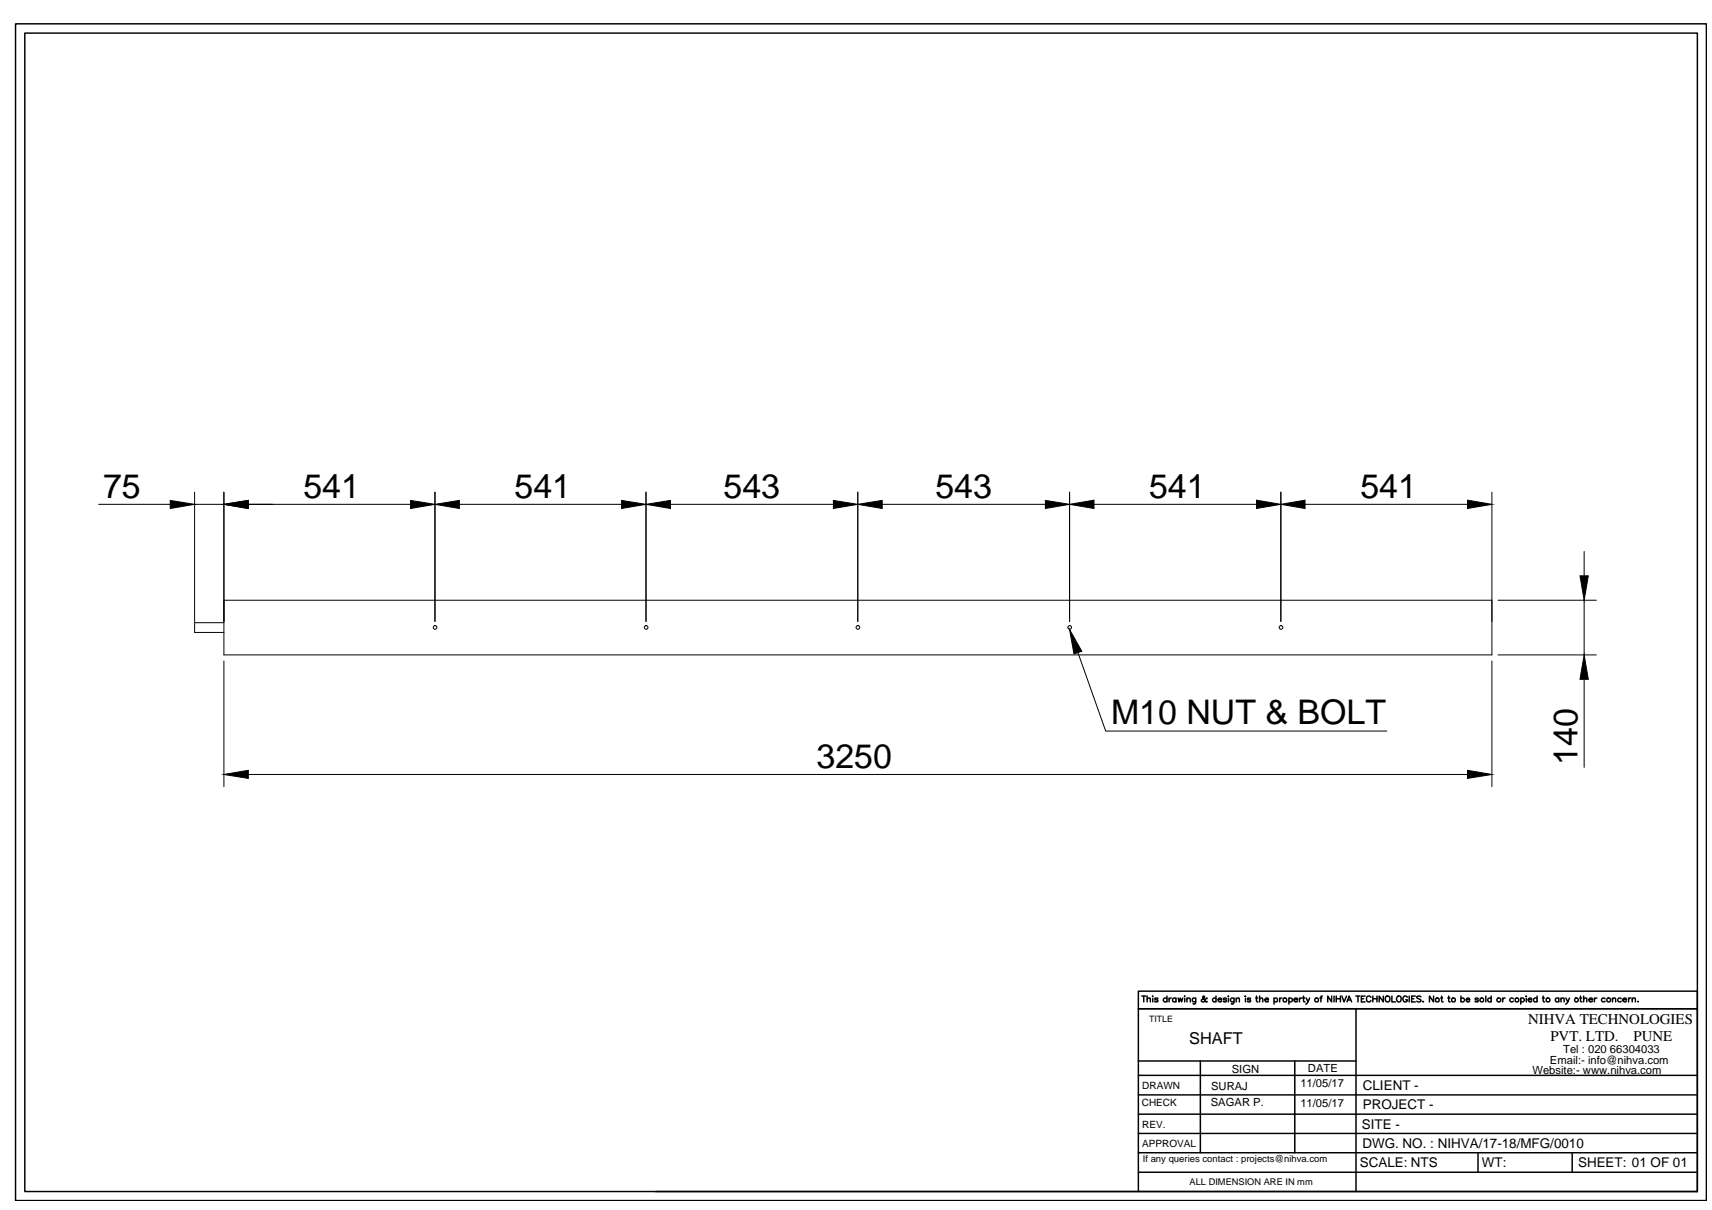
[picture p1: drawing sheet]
<svg xmlns="http://www.w3.org/2000/svg" width="297mm" height="210mm" viewBox="0 0 297 210" stroke-linecap="round" stroke-linejoin="round" font-family="sans-serif">
<!-- layer: 0 -->
<g fill="none" stroke="#000" stroke-width=".17">
<path d="M17.1 87.5h12.4M33.8 85.4v22.4M33.8 87.5h5M38.8 85.4v28.2h220.1v-28.2M43.1 87.5h28.1M75.5 85.4v22.4M79.7 87.5h28.2M112.1 85.4v22.4M116.3 87.5h28.3M148.8 85.4v22.4M153.1 87.5h28.3M185.6 85.4v22.4"/>
<path d="M189.8 87.5h28.2M222.2 85.4v22.4M226.4 87.5h28.2M274.9 95.7v4.2M38.8 104.1h220.1M38.8 114.7v21.8M38.8 108h-5v1.7h5M187 113.2l4.8 13.6h48.8M258.9 114.7v21.8M259.9 104.1h17.1M259.9 113.6h17.1M274.9 104.1v9.5"/>
<path d="M274.9 117.8v15.3M43.1 134.4h211.5"/>
<circle cx="75.5" cy="108.8" r=".32"/>
<circle cx="112.1" cy="108.8" r=".32"/>
<circle cx="148.9" cy="108.8" r=".32"/>
<circle cx="185.6" cy="108.8" r=".32"/>
<circle cx="222.3" cy="108.8" r=".32"/>
</g>
<g fill="#000" stroke="#000" stroke-width=".17">
<path d="M29.5 86.8l4.3 .7-4.3 .7zM38.8 87.5l4.3-.7v1.4zM71.2 86.8l4.3 .7-4.3 .7zM75.5 87.5l4.2-.7v1.4zM107.9 86.8l4.2 .7-4.2 .7zM112.1 87.5l4.2-.7v1.4zM144.6 86.8l4.2 .7-4.2 .7zM148.8 87.5l4.3-.7v1.4zM181.4 86.8l4.2 .7-4.2 .7zM185.6 87.5l4.2-.7v1.4zM218 86.8l4.2 .7-4.2 .7zM222.2 87.5l4.2-.7v1.4z"/>
<path d="M254.6 86.8l4.3 .7-4.3 .7zM274.1 99.9h1.5l-.7 4.2zM185.6 109.2l2.1 3.8-1.4 .4zM274.9 113.6l.7 4.2h-1.5zM38.8 134.4l4.3-.8v1.4zM254.6 133.6l4.3 .8-4.3 .6z"/>
</g>
<g fill="none" stroke="#000" stroke-width=".25">
<path d="M2.7 4.1h293.4v204.2h-293.4zM4.3 5.7h290.2v201h-290.2zM198.1 172.8h.7M198.4 172.8v1M199 173.3l.3-.2 .2 .1 .1 .6M199 172.8v1M200 172.8h.1M200 173.2v.6M200.9 173.3l-.2-.2-.3 .1v.2l.5 .1v.2l-.2 .1-.4-.1M202.5 173.3a.35 .35 0 0 0-.6-.1 .35 .35 0 0 0 0 .5 .35 .35 0 0 0 .6 0M202.5 172.8v1M202.8 173.1v.7"/>
<path d="M203.2 173.1l-.3 .2-.1 .1M204 173.3a.34 .34 0 0 0-.5-.1 .34 .34 0 0 0 0 .5 .34 .34 0 0 0 .5 0M204 173.1v.7M204.4 173.1l.2 .7 .2-.7 .2 .7 .2-.7M205.5 172.8h.1M205.6 173.2v.6M205.9 173.3l.3-.2 .2 .1 .1 .6M205.9 173.1v.7M207.5 173.1l-.1 1-.2 .1-.2-.1M207.5 173.3a.34 .34 0 0 0-.5-.1 .34 .34 0 0 0 0 .5 .34 .34 0 0 0 .5 0M209.5 173.2h-.2a.54 .54 0 0 1-.2 .5 .54 .54 0 0 1-.6 0v-.3l.4-.3 .1-.2-.1-.1-.2 .1v.3l.5 .6 .3-.1M211 173.3a.34 .34 0 0 0-.5-.1 .34 .34 0 0 0 0 .5 .34 .34 0 0 0 .5 0"/>
<path d="M211 172.8v1M211.4 173.4h.5a.3 .3 0 0 0-.2-.3 .3 .3 0 0 0-.3 .3l.2 .4 .3-.1M212.8 173.3l-.2-.2-.3 .1v.2l.5 .1v.2l-.2 .1-.4-.1M213.1 172.8h.1M213.1 173.2v.6M214.1 173.1v.8l-.2 .3-.3-.1M214.1 173.3a.35 .35 0 0 0-.5-.1 .35 .35 0 0 0 0 .5 .35 .35 0 0 0 .5 0M214.5 173.3l.2-.2 .3 .1v.6M214.5 173.1v.7M216 172.8h.1zM216.1 173.2v.6M217 173.3l-.2-.2-.3 .1v.2l.4 .1 .1 .2-.2 .1-.4-.1"/>
<path d="M217.9 173.1h.3M218 172.8v.8l.3 .2M218.6 173.3l.2-.2 .3 .1v.6M218.6 172.8v1M219.5 173.4h.6a.3 .3 0 0 0-.3-.3 .3 .3 0 0 0-.3 .3l.1 .4h.3l.2-.1M221.1 173.3a.34 .34 0 0 1 .4-.1 .34 .34 0 0 1 0 .5 .34 .34 0 0 1-.4 0M221.1 173.1v1.1M222 173.1v.7M222.4 173.1l-.2 .1-.2 .2M223.6 173.3a.34 .34 0 0 1 .5-.1 .34 .34 0 0 1 0 .5 .34 .34 0 0 1-.5 0M223.6 173.1v1.1M224.5 173.4h.6a.3 .3 0 0 0-.3-.3 .3 .3 0 0 0-.3 .3l.1 .4h.3l.2-.1"/>
<path d="M225.5 173.1v.7M225.9 173.1l-.3 .1-.1 .2M226 173.1h.4M226.2 172.8v.8l.2 .2M226.6 173.1l.3 .7 .3-.7M226.9 173.8l-.3 .4M229 173.1h.3M229.4 172.8l-.2 .2v.8M231 172.8v1l-.6-1v1M231.5 172.8v1M231.8 172.8v1M231.8 173.3h.8"/>
<path d="M232.6 172.8v1M232.8 172.8l.4 1 .4-1M233.7 173.8l.4-1 .4 1M233.9 173.5h.4M235.2 172.8h.8M235.3 175v31.7M235.6 172.8v1M236.2 173.3h.4M236.8 172.8h-.6v1h.6M237.9 173a.4 .4 0 0 0-.5-.2 .4 .4 0 0 0-.3 .4 .45 .45 0 0 0 .1 .5 .45 .45 0 0 0 .6 0l.1-.1M238.2 173.3h.7M238.2 172.8v1"/>
<path d="M238.9 172.8v1M240 172.8v1l-.7-1v1M240.4 172.9a.45 .45 0 0 1 .6 0 .45 .45 0 0 1 .2 .5 .4 .4 0 0 1-.4 .4 .4 .4 0 0 1-.4-.4zM241.5 172.8v1h.6M242.4 172.9l.2-.1a.49 .49 0 0 1 .5 .5 .49 .49 0 0 1-.6 .5l-.2-.4zM244.2 173a.4 .4 0 0 0-.5-.2 .4 .4 0 0 0-.3 .4 .45 .45 0 0 0 .1 .5 .45 .45 0 0 0 .6 0l.1-.3h-.3M244.5 172.8v1M244.9 173.3h.4M245.6 172.8h-.7v1h.7M246.5 172.9l-.2-.1-.5 .1 .1 .2 .6 .4v.2l-.2 .1-.5-.1M246.9 173.8h.1zM248.7 172.8v1l-.7-1v1"/>
<path d="M250 173.1h.3M250.1 172.8v.8l.3 .2M251.2 173.1h.4M251.4 172.8v.8l.2 .2M253.5 173.3a.35 .35 0 0 1 .5-.1 .35 .35 0 0 1 0 .5 .35 .35 0 0 1-.5 0M253.5 172.8v1M254.4 173.4h.6a.3 .3 0 0 0-.3-.3 .3 .3 0 0 0-.3 .3l.1 .4h.3l.2-.1M256.5 173.3l-.2-.2-.4 .2 .1 .1 .4 .1v.3h-.3l-.2-.1M257.8 172.8v1M258.7 173.3a.34 .34 0 0 0-.5-.1 .34 .34 0 0 0 0 .5 .34 .34 0 0 0 .5 0M258.7 172.8v1M260.7 173.1v.7"/>
<path d="M261.1 173.1l-.3 .2-.1 .1M262.6 173.3a.35 .35 0 0 0-.5-.1 .35 .35 0 0 0 0 .5 .35 .35 0 0 0 .5 0M263.8 173.3a.35 .35 0 0 1 .6-.1 .35 .35 0 0 1 0 .5 .35 .35 0 0 1-.6 0M263.8 173.1v1.1M264.8 172.8h.1M264.8 173.2v.6M265.2 173.4l.6-.1a.33 .33 0 0 0-.5 0 .33 .33 0 0 0 0 .5 .33 .33 0 0 0 .5-.1M266.7 173.3a.35 .35 0 0 0-.5-.1 .35 .35 0 0 0 0 .5 .35 .35 0 0 0 .5 0M266.7 172.8v1M267.6 173.1h.4M267.7 172.8v.8l.3 .2M270.5 173.3a.34 .34 0 0 0-.5-.1 .34 .34 0 0 0 0 .5 .34 .34 0 0 0 .5 0"/>
<path d="M270.5 173.1v.7M270.8 173.3l.3-.2 .2 .1 .1 .6M270.8 173.1v.7M271.7 173.1l.3 .7 .3-.7M272 173.8l-.4 .4M274.1 173.1h.3M274.2 172.8v.8l.3 .2M274.8 173.3l.2-.2 .3 .1v.6M274.8 172.8v1M275.7 173.4h.6a.3 .3 0 0 0-.3-.3 .3 .3 0 0 0-.3 .3l.1 .4h.3l.2-.1M276.6 173.1v.7M277.1 173.1l-.4 .2-.1 .1"/>
<path d="M278.5 173.3a.35 .35 0 0 0-.5-.1 .35 .35 0 0 0 0 .5 .35 .35 0 0 0 .5 0M279.8 173.3l.2-.2 .3 .1v.6M279.8 173.1v.7M281.3 173.3a.34 .34 0 0 0-.5-.1 .34 .34 0 0 0 0 .5 .34 .34 0 0 0 .5 0M281.6 173.4l.6-.1a.33 .33 0 0 0-.5 0 .33 .33 0 0 0 0 .5 .33 .33 0 0 0 .5-.1M282.6 173.1v.7M282.9 173.1l-.2 .1-.1 .2M283.2 173.3l.2-.2 .3 .1v.6M283.2 173.1v.7M284.2 173.7h.1M197.5 196.6h97M197.5 193.3h97"/>
<path d="M197.5 189.9h97M197.5 186.5h97M197.5 184.1h37.8M197.5 200h97M208.3 184.1v15.9M224.6 184.1v15.9M256.4 200v3.4M272.8 200v3.4M113.7 206.7h180.8M197.5 206.7v-31.7h97h-97v-3.1h97v34.8M197.5 203.4h97"/>
<circle cx="222.9" cy="173.5" r=".35"/>
<circle cx="228.4" cy="173.5" r=".35"/>
<circle cx="249.4" cy="173.5" r=".35"/>
<circle cx="252.2" cy="173.5" r=".35"/>
<circle cx="257.1" cy="173.5" r=".35"/>
<circle cx="260.1" cy="173.5" r=".35"/>
<circle cx="263.2" cy="173.5" r=".35"/>
<circle cx="268.6" cy="173.5" r=".35"/>
<circle cx="273.5" cy="173.5" r=".35"/>
<circle cx="279.1" cy="173.5" r=".35"/>
</g>
<g font-size="5.9">
<text x="17.9" y="86.4">75</text>
<text x="52.6" y="86.4">541</text>
<text x="89.3" y="86.4">541</text>
<text x="125.5" y="86.4">543</text>
<text x="162.3" y="86.4">543</text>
<text x="199.4" y="86.3">541</text>
<text x="236" y="86.3">541</text>
<text x="192.8" y="125.6">M10 NUT &amp; BOLT</text>
<text x="141.7" y="133.2">3250</text>
<text x="273.7" y="132.7" transform="rotate(-90 273.7 132.7)">140</text>
</g>
<text font-size="2.8" x="206.3" y="181.1">SHAFT</text>
<g font-size="2.6">
<text x="265.1" y="177.7">NIHVA TECHNOLOGIES</text>
<text x="269" y="180.6">PVT. LTD.</text>
<text x="283.4" y="180.6">PUNE</text>
</g>
<g font-size="2.3">
<text x="236.5" y="189.1">CLIENT -</text>
<text x="236.3" y="195.8">SITE -</text>
<text x="236.5" y="192.4">PROJECT -</text>
<text x="236" y="202.5">SCALE: NTS</text>
<text x="236.4" y="199.1">DWG. NO. : NIHVA/17-18/MFG/0010</text>
<text x="257.1" y="202.4">WT:</text>
<text x="273.8" y="202.5">SHEET: 01 OF 01</text>
</g>
<g font-size="1.9">
<text x="268.9" y="184.5">Email:- info@nihva.com</text>
<text x="271.2" y="182.6">Tel : 020 66304033</text>
<text x="210.1" y="191.9">SAGAR P.</text>
<text x="210.1" y="189">SURAJ</text>
<text x="213.7" y="186.1">SIGN</text>
<text x="225.6" y="188.6">11/05/17</text>
<text x="225.6" y="192">11/05/17</text>
<text x="226.9" y="186">DATE</text>
<text x="265.9" y="186.4">Website:- www.nihva.com</text>
</g>
<g font-size="1.7">
<text x="198.1" y="191.9">CHECK</text>
<text x="198.2" y="189">DRAWN</text>
<text x="198.2" y="195.7">REV.</text>
<text x="198.2" y="199">APPROVAL</text>
<text x="198.3" y="201.7">If any queries contact : projects@nihva.com</text>
</g>
<text font-size="1.6" x="206.4" y="205.5">ALL DIMENSION ARE IN mm</text>
<text font-size="1.5" x="199.4" y="177.3">TITLE</text>
</svg>
